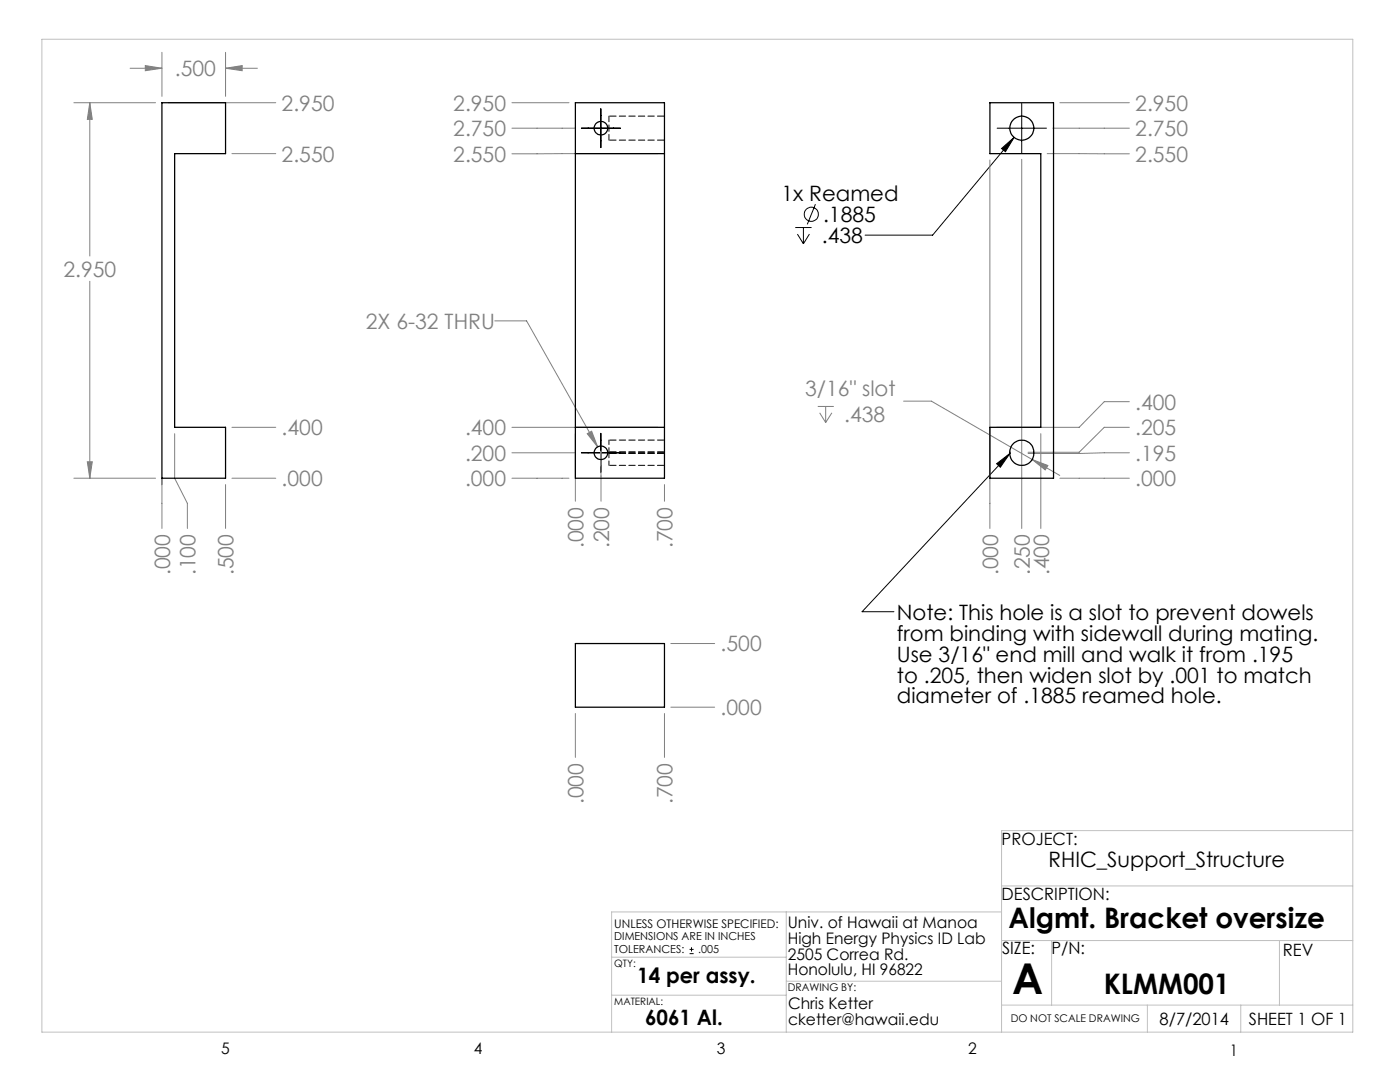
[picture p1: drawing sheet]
<svg xmlns="http://www.w3.org/2000/svg" width="279mm" height="216mm" viewBox="0 0 279 216" stroke-linecap="round" stroke-linejoin="round" font-family="sans-serif">
<g fill="none" stroke="#808080" stroke-width=".2">
<path d="M26 13.6h6.3M29 13.1l3.3 .5-3.3 .5zM32.3 10.4v8.8M45 13.6l3.3-.5v1zM45 10.4v8.8M45 13.6h6.4M14.7 20.5h16.3M17.9 20.5l.5 3.3h-1zM17.9 20.5v30.6M33.6 20.5h21.4M46.3 30.7h8.7M102.2 25.6h12.6"/>
<path d="M102.2 20.5h11.4M131.3 30.7h-29.1M197.6 31.9v73.5M203.9 31.8v73.6M209 30.7h16.4M210.1 25.6h15.3M211.5 20.5h13.9M17.9 56.1v39.3M98.7 64h6.4l14.2 25.2M14.7 95.4h16.3M17.4 92.1h1l-.5 3.3zM32.3 95.4v10"/>
<path d="M34.9 86.5v8.9l2.5 5v5M45 96.7v8.7M46.3 95.4h8.7M46.3 85.3h8.7M102.2 95.4h11.4M102.2 85.3h29.1M102.2 90.3h12.6M114.8 86.5v13.5M117.2 86.5l.9-.5 1.2 3.2zM119.9 93v-3v10M132.6 96.7v3.3M163.2 81.1h3.2"/>
<path d="M163.6 82.4l1.2 1.9M164.8 81.1v3.2M166 82.4l-1.2 1.9M180.3 80h5.6l25.6 14.9M206 91.7l3.1 1.2-.5 .9zM207.7 86.5v18.9M211.5 95.4h13.9M225.4 80.2h-5l-5 5.1h-16.6M225.4 85.3h-5l-5 4.9h-10.2M225.4 90.3l-20.2 .2M133.9 128.4h8.7M114.8 142.4v8.7"/>
<path d="M132.6 142.4v8.7M133.9 141.1h8.7"/>
</g>
<g fill="none" stroke="#000" stroke-width=".2">
<path d="M116 25.6h7.8M119.9 21.7v7.8M199 25.6h9.8M199.9 29.6l2.5-2.2-1.7 2.9zM202.4 27.4l-16.3 19.5h-13.5M203.9 20.6v9.9M158.7 45.4h3.3M159.1 46.7l1.2 1.9M160.3 45.4v3.2M161.5 46.7l-1.2 1.9M162.7 40.7l-1.6 4.1M116 90.3h7.8"/>
<path d="M119.9 86.5v7.7M198.9 92.5l2.6-2-1.9 2.7zM201.5 90.5l-29.5 31.6h6.4M137.6 190.3h.8M137.6 189.4h.8M138 189v.9"/>
<circle cx="161.9" cy="42.8" r="1.41"/>
</g>
<g fill="none" stroke="#c0c0c0" stroke-width=".2">
<path d="M8.4 7.8h261.6v198.2h-261.6zM199.9 176.8h70.1M270 165.7h-70.1v40.3M122.1 198.6h34.8M122.1 191h34.8M156.9 182v24M156.9 195.8h43M199.9 182h-77.8v24M199.9 187.7h70.1M209.9 187.7v12.9M255.3 187.7v12.9M199.9 200.6h70.1"/>
<path d="M229 200.6v5.4M247.6 200.6v5.4"/>
</g>
<path d="M199.9 29.6l2.5-2.2-1.7 2.9zM198.9 92.5l2.6-2-1.9 2.7z" fill="#000"/>
<path d="M117.2 86.5l2.1 2.7-1.2-3.2zM17.9 20.5l.5 3.3h-1zM17.4 92.1h1l-.5 3.3zM45 13.6l3.3-.5v1zM29 13.1l3.3 .5-3.3 .5zM206 91.7l2.6 2.1 .5-.9z" fill="#808080"/>
<g fill="none" stroke="#000" stroke-width=".25">
<path d="M32.3 20.5h12.7v10.2h-10.1v54.6h10.1v10.1h-12.7zM114.8 20.5h17.8v74.9h-17.8zM114.8 30.7h17.8M197.6 20.5h12.7v74.9h-12.7v-10.1h10.1v-54.6h-10.1zM114.8 85.3h17.8M202.4 88.3a2.49 2.49 0 0 1 3.9 1.7 2.49 2.49 0 0 1-3.2 2.7 2.59 2.59 0 0 1-.7-4.4zM114.8 128.4h17.8v12.7h-17.8z"/>
<circle cx="119.9" cy="25.6" r="1.35"/>
<circle cx="203.9" cy="25.6" r="2.39"/>
<circle cx="119.9" cy="90.3" r="1.35"/>
</g>
<path d="M121.5 23.2v4.8" fill="none" stroke="#000" stroke-width=".2" stroke-dasharray="1.3 .6" stroke-dashoffset=".1"/>
<path d="M121.5 28h11.1M132.6 23.2h-11.1M121.5 90.2h11.1M121.5 90.5h11.1M121.5 92.9h11.1M132.6 87.8h-11.1" fill="none" stroke="#000" stroke-width=".2" stroke-dasharray="1.3 .6" stroke-dashoffset="-.2"/>
<path d="M121.5 87.8v2.4M121.5 90.5v2.4" fill="none" stroke="#000" stroke-width=".2" stroke-dasharray="1.3 .6" stroke-dashoffset=".4"/>
<path d="M121.5 90.2v.3" fill="none" stroke="#000" stroke-width=".2" stroke-dasharray="1.3 .6"/>
<text font-size="8.5" x="202" y="198.3">A</text>
<g font-size="5.6">
<text x="201.3" y="185.1">Algmt. Bracket oversize</text>
<text x="220.3" y="198.4">KLMM001</text>
</g>
<g font-size="4.2" fill="#808080">
<text x="34.9" y="15.2">.500</text>
<text x="56.2" y="22.1">2.950</text>
<text x="90.5" y="22.1">2.950</text>
<text x="226.6" y="22.1">2.950</text>
<text x="90.5" y="27.2">2.750</text>
<text x="226.6" y="27.2">2.750</text>
<text x="56.2" y="32.2">2.550</text>
<text x="90.5" y="32.3">2.550</text>
<text x="226.6" y="32.3">2.550</text>
<text x="12.7" y="55.2">2.950</text>
<text x="73" y="65.6">2X 6-32 THRU</text>
<text x="160.7" y="79.1">3/16&quot; slot</text>
<text x="226.6" y="81.7">.400</text>
<text x="56.2" y="86.9">.400</text>
<text x="92.8" y="86.9">.400</text>
<text x="168.5" y="84.1">.438</text>
<text x="226.6" y="86.8">.205</text>
<text x="92.8" y="91.9">.200</text>
<text x="226.6" y="91.9">.195</text>
<text x="56.2" y="97">.000</text>
<text x="92.8" y="97">.000</text>
<text x="226.6" y="97">.000</text>
<text x="116.5" y="109.4" transform="rotate(-90 116.5 109.4)">.000</text>
<text x="121.6" y="109.4" transform="rotate(-90 121.6 109.4)">.200</text>
<text x="134.2" y="109.4" transform="rotate(-90 134.2 109.4)">.700</text>
<text x="33.9" y="114.8" transform="rotate(-90 33.9 114.8)">.000</text>
<text x="39" y="114.8" transform="rotate(-90 39 114.8)">.100</text>
<text x="46.6" y="114.8" transform="rotate(-90 46.6 114.8)">.500</text>
<text x="199.2" y="114.8" transform="rotate(-90 199.2 114.8)">.000</text>
<text x="205.5" y="114.8" transform="rotate(-90 205.5 114.8)">.250</text>
<text x="209.4" y="114.8" transform="rotate(-90 209.4 114.8)">.400</text>
<text x="143.8" y="130">.500</text>
<text x="143.8" y="142.7">.000</text>
<text x="116.5" y="160.5" transform="rotate(-90 116.5 160.5)">.000</text>
<text x="134.2" y="160.5" transform="rotate(-90 134.2 160.5)">.700</text>
</g>
<g font-size="4.2">
<text x="156" y="40.2">1x Reamed</text>
<text x="164.3" y="44.3">.1885</text>
<text x="164" y="48.5">.438</text>
<text x="179" y="123.7">Note: This hole is a slot to prevent dowels</text>
<text x="179" y="127.8">from binding with sidewall during mating.</text>
<text x="179" y="132">Use 3/16&quot; end mill and walk it from .195</text>
<text x="179" y="136.2">to .205, then widen slot by .001 to match</text>
<text x="179" y="140.4">diameter of .1885 reamed hole.</text>
<text x="209.3" y="173.1">RHIC_Support_Structure</text>
<text x="127.2" y="196.2">14 per assy.</text>
<text x="128.7" y="204.5">6061 Al.</text>
</g>
<g font-size="3.4">
<text x="199.9" y="168.5">PROJECT:</text>
<text x="199.9" y="179.6">DESCRIPTION:</text>
<text x="200" y="190.5">SIZE:</text>
<text x="209.9" y="190.5">P/N:</text>
<text x="256" y="190.8">REV</text>
<text x="231.4" y="204.5">8/7/2014</text>
<text x="249.2" y="204.5">SHEET 1 OF 1</text>
</g>
<g font-size="3.2">
<text x="157.2" y="185.1">Univ. of Hawaii at Manoa</text>
<text x="157.2" y="188.3">High Energy Physics ID Lab</text>
<text x="157.2" y="191.5">2505 Correa Rd.</text>
<text x="157.2" y="194.6">Honolulu, HI 96822</text>
<text x="157.3" y="201.4">Chris Ketter</text>
<text x="157.3" y="204.6">cketter@hawaii.edu</text>
<text x="44.2" y="210.4">5</text>
<text x="94.6" y="210.3">4</text>
<text x="143.1" y="210.4">3</text>
<text x="193.2" y="210.3">2</text>
<text x="245.4" y="210.6">1</text>
</g>
<text font-size="2.4" x="122.6" y="185.1">UNLESS OTHERWISE SPECIFIED:</text>
<g font-size="2.2">
<text x="122.6" y="187.6">DIMENSIONS ARE IN INCHES</text>
<text x="122.6" y="190.3">TOLERANCES:</text>
<text x="139.4" y="190.3">.005</text>
</g>
<g font-size="2.1">
<text x="157.2" y="197.8">DRAWING BY:</text>
<text x="201.7" y="204">DO NOT SCALE DRAWING</text>
</g>
<g font-size="2">
<text x="122.6" y="192.9">QTY:</text>
<text x="122.6" y="200.5">MATERIAL:</text>
</g>
</svg>
